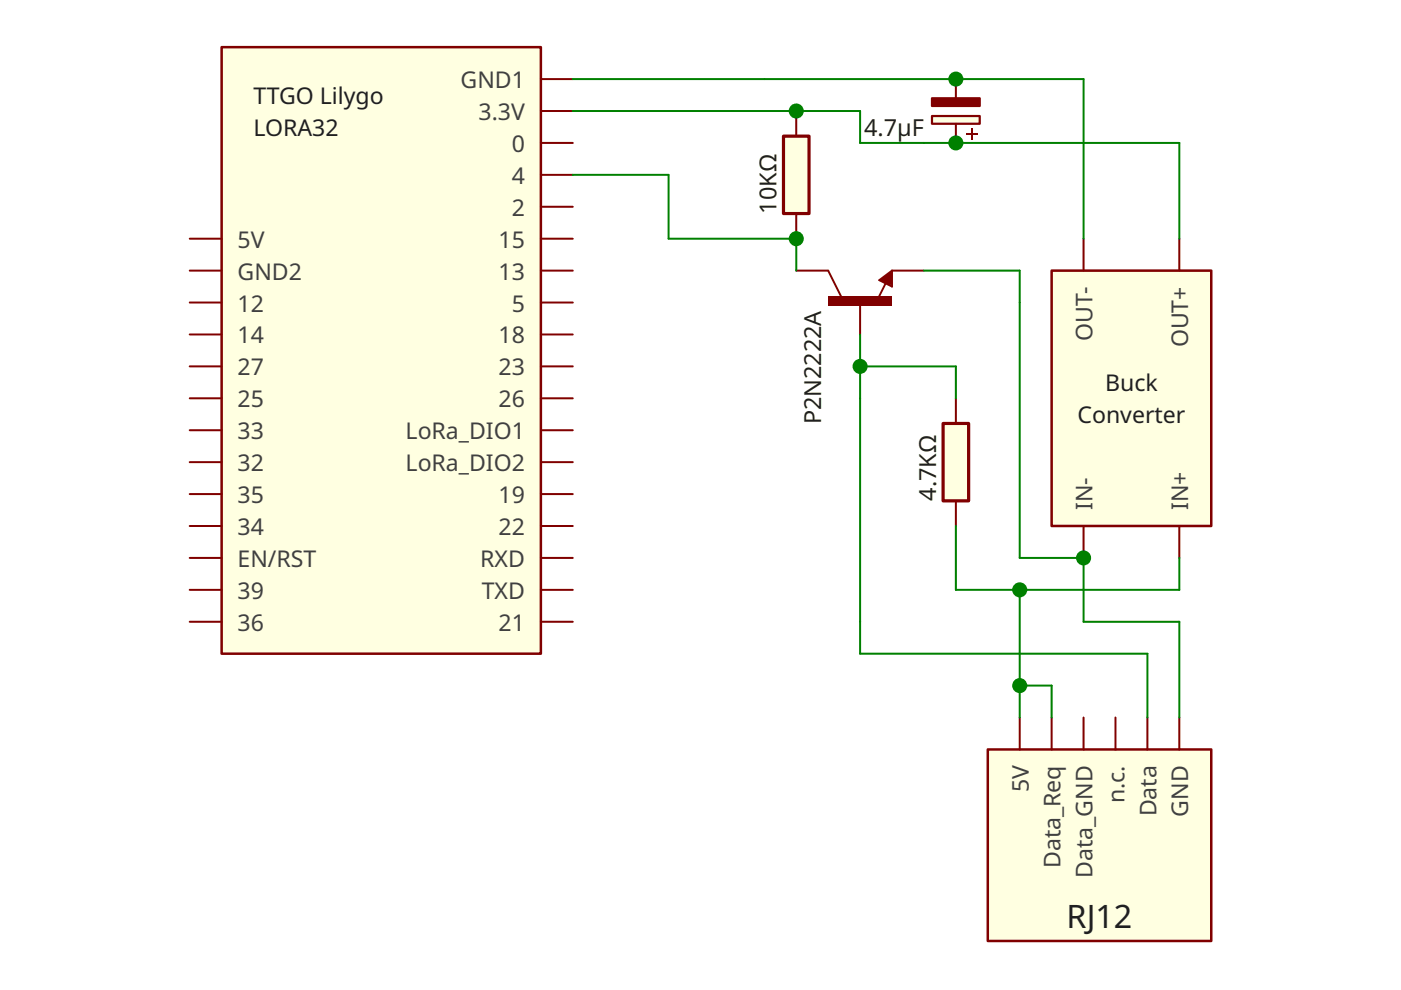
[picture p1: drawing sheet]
<svg xmlns="http://www.w3.org/2000/svg" width="297mm" height="210mm" viewBox="0 0 297 210" stroke-linecap="round" stroke-linejoin="round" font-family="sans-serif">
<path d="M166.1 28.9h5.4v16.4h-5.4z" fill-rule="evenodd" fill="#ffffe1" stroke="#800000" stroke-width=".68"/>
<path d="M168.8 23.5v5.4M168.8 45.3v5.3" fill="none" stroke="#800000" stroke-width=".42"/>
<path d="M200 89.8h5.4v16.4h-5.4z" fill-rule="evenodd" fill="#ffffe1" stroke="#800000" stroke-width=".68"/>
<path d="M202.7 84.5v5.3M202.7 106.2v5.3" fill="none" stroke="#800000" stroke-width=".42"/>
<path d="M47 10h67.7v128.6h-67.7z" fill-rule="evenodd" fill="#ffffe1" stroke="#800000" stroke-width=".53"/>
<g fill="none" stroke="#800000" stroke-width=".42">
<path d="M114.7 16.8h6.7M114.7 23.5h6.7M114.7 37.1h6.7M114.7 30.3h6.7M40.2 50.6h6.8M40.2 57.4h6.8M114.7 50.6h6.7M114.7 43.8h6.7M114.7 57.4h6.7M40.2 77.7h6.8M40.2 64.1h6.8M40.2 70.9h6.8"/>
<path d="M114.7 77.7h6.7M114.7 64.1h6.7M114.7 70.9h6.7M40.2 98h6.8M40.2 91.2h6.8M40.2 84.5h6.8M114.7 98h6.7M114.7 91.2h6.7M114.7 84.5h6.7M40.2 111.5h6.8M40.2 118.3h6.8M40.2 104.8h6.8"/>
<path d="M114.7 111.5h6.7M114.7 118.3h6.7M114.7 104.8h6.7M40.2 131.8h6.8M40.2 125.1h6.8M114.7 131.8h6.7M114.7 125.1h6.7"/>
</g>
<path d="M197.6 24.6h10.1v1.6h-10.1z" fill-rule="evenodd" fill="#ffffe1" stroke="#800000" stroke-width=".47"/>
<path d="M197.6 20.8h10.1v1.7h-10.1z" fill-rule="evenodd" fill="#800000" stroke="#800000" stroke-width=".47"/>
<path d="M205 28.4h2.3M206.1 27.2v2.4" fill="none" stroke="#800000" stroke-width=".34"/>
<path d="M202.7 16.8v4M202.7 26.2v4.1" fill="none" stroke="#800000" stroke-width=".42"/>
<g fill="#ffffe1" stroke="#800000" stroke-width=".41">
<path d="M175.6 57.4l2.7 5.4z"/>
<path d="M186.4 59.4l2.7-2z"/>
<path d="M189.1 57.4v3.4z"/>
<path d="M186.4 59.4l2.7 1.4z"/>
<path d="M187.8 60l-1.6 3.3z"/>
</g>
<g fill="#ffffe1" stroke="#800000" stroke-width=".68">
<path d="M188.8 58.1v2z"/>
<path d="M187.1 59.4l1.7-1.3z"/>
<path d="M187.1 59.4l1.3 .7z"/>
<path d="M188.4 59.1v1z"/>
<path d="M187.8 59.4l.6-.3z"/>
</g>
<path d="M175.6 62.8h13.5v2h-13.5z" fill-rule="evenodd" fill="#800000"/>
<path d="M168.8 57.4h6.8M189.1 57.4h6.8M182.4 64.1v6.8" fill="none" stroke="#800000" stroke-width=".42"/>
<path d="M209.4 158.9h47.4v40.6h-47.4z" fill-rule="evenodd" fill="#ffffe1" stroke="#800000" stroke-width=".53"/>
<path d="M216.2 152.1v6.8M223 152.1v6.8M229.7 152.1v6.8M236.5 152.1v6.8M243.3 152.1v6.8M250 152.1v6.8" fill="none" stroke="#800000" stroke-width=".42"/>
<path d="M223 57.4h33.8v54.1h-33.8z" fill-rule="evenodd" fill="#ffffe1" stroke="#800000" stroke-width=".53"/>
<path d="M229.7 50.6v6.8M250 50.6v6.8M229.7 111.5v6.8M250 111.5v6.8" fill="none" stroke="#800000" stroke-width=".42"/>
<path d="M121.4 16.8h108.3v33.8M202.7 16.8h.1M121.4 23.5h61v6.8h67.6v20.3M121.4 37.1h20.3v13.5h27.1v6.8M168.8 23.5h.1M202.7 30.3h.1M195.9 57.4h20.3v60.9h13.5v13.5h20.3v20.3M182.4 77.7h20.3v6.8M182.4 70.9v67.7h60.9v13.5M202.7 111.5v13.6h47.3v-6.8M216.2 125.1v27M216.2 145.4h6.8v6.7" fill="none" stroke="#008000" stroke-width=".42"/>
<g fill="#008000">
<circle cx="216.2" cy="145.4" r="1.6"/>
<circle cx="216.2" cy="125.1" r="1.6"/>
<circle cx="202.7" cy="30.3" r="1.6"/>
<circle cx="168.8" cy="23.5" r="1.6"/>
<circle cx="202.7" cy="16.8" r="1.6"/>
<circle cx="182.4" cy="77.7" r="1.6"/>
<circle cx="168.8" cy="50.6" r="1.6"/>
<circle cx="229.7" cy="118.3" r="1.6"/>
</g>
<text font-size="6.8" fill="#202020" x="226.1" y="196.7">RJ12</text>
<g font-size="5" fill="#202020">
<text x="183.2" y="28.8">4.7µF</text>
<text x="164.7" y="45.3" transform="rotate(-90 164.7 45.3)">10KΩ</text>
<text x="174.1" y="90" transform="rotate(-90 174.1 90)">P2N2222A</text>
<text x="198.5" y="106.2" transform="rotate(-90 198.5 106.2)">4.7KΩ</text>
</g>
<g font-size="4.9" fill="#202020">
<text x="53.8" y="22.1">TTGO Lilygo</text>
<text x="53.8" y="28.9">LORA32</text>
<text x="234.3" y="83">Buck</text>
<text x="228.5" y="89.7">Converter</text>
</g>
<g font-size="4.9" fill="#404040">
<text x="97.7" y="18.7">GND1</text>
<text x="101.5" y="25.4">3.3V</text>
<text x="108.5" y="32.2">0</text>
<text x="108.5" y="39">4</text>
<text x="108.5" y="45.7">2</text>
<text x="50.4" y="52.5">5V</text>
<text x="105.7" y="52.5">15</text>
<text x="50.4" y="59.3">GND2</text>
<text x="105.7" y="59.3">13</text>
<text x="50.4" y="66">12</text>
<text x="108.5" y="66">5</text>
<text x="50.4" y="72.8">14</text>
<text x="105.7" y="72.8">18</text>
<text x="231.6" y="72.2" transform="rotate(-90 231.6 72.2)">OUT-</text>
<text x="251.9" y="73.7" transform="rotate(-90 251.9 73.7)">OUT+</text>
<text x="50.4" y="79.6">27</text>
<text x="105.7" y="79.6">23</text>
<text x="50.4" y="86.4">25</text>
<text x="105.7" y="86.4">26</text>
<text x="50.4" y="93.1">33</text>
<text x="86" y="93.1">LoRa_DIO1</text>
<text x="50.4" y="99.9">32</text>
<text x="86" y="99.9">LoRa_DIO2</text>
<text x="50.4" y="106.7">35</text>
<text x="105.7" y="106.7">19</text>
<text x="50.4" y="113.4">34</text>
<text x="105.7" y="113.4">22</text>
<text x="231.6" y="108.1" transform="rotate(-90 231.6 108.1)">IN-</text>
<text x="251.9" y="108.1" transform="rotate(-90 251.9 108.1)">IN+</text>
<text x="50.4" y="120.2">EN/RST</text>
<text x="101.8" y="120.2">RXD</text>
<text x="50.4" y="127">39</text>
<text x="102.1" y="127">TXD</text>
<text x="50.4" y="133.7">36</text>
<text x="105.7" y="133.7">21</text>
<text x="218.1" y="168" transform="rotate(-90 218.1 168)">5V</text>
<text x="238.4" y="170.3" transform="rotate(-90 238.4 170.3)">n.c.</text>
<text x="245.2" y="173.1" transform="rotate(-90 245.2 173.1)">Data</text>
<text x="251.9" y="173.1" transform="rotate(-90 251.9 173.1)">GND</text>
<text x="224.9" y="184.1" transform="rotate(-90 224.9 184.1)">Data_Req</text>
<text x="231.6" y="186.1" transform="rotate(-90 231.6 186.1)">Data_GND</text>
</g>
</svg>
